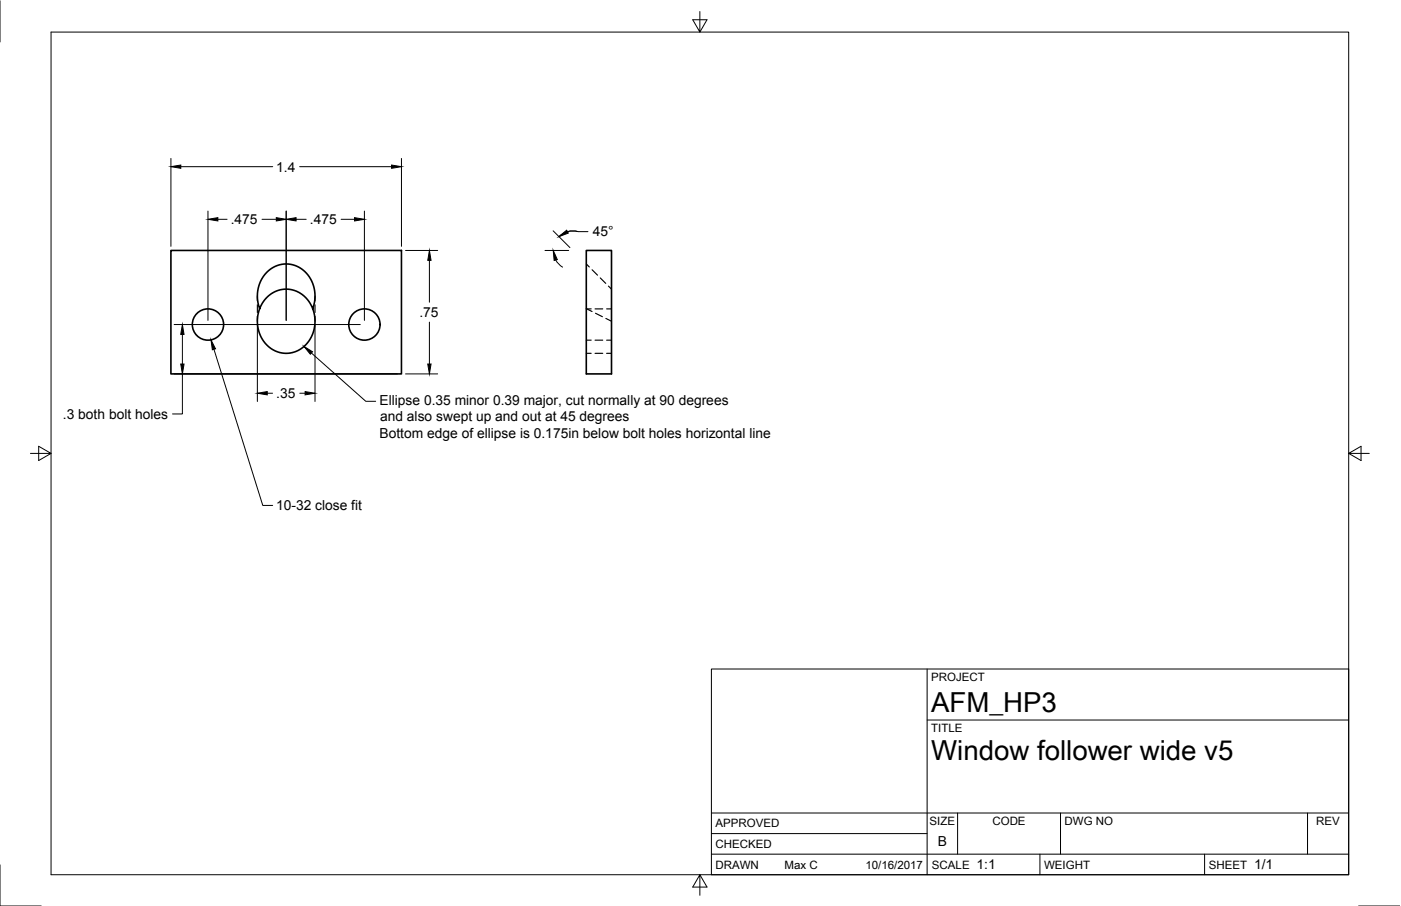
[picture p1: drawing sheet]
<svg xmlns="http://www.w3.org/2000/svg" width="432mm" height="279mm" viewBox="0 0 432 279" stroke-linecap="round" stroke-linejoin="round" font-family="sans-serif">
<!-- layer: Visible -->
<g fill="none" stroke="#000" stroke-width=".5">
<path d="M52.7 77.2h71v38.1h-71zM180.7 77.2h7.8v38.1h-7.8zM80 95.2l-.5 2.1-.2 2.4 .4 2.3 .9 2.2 1.2 1.8 1.7 1.5 2 1 2.1 .4 2-.1 2-.6 1.9-1.2 1.5-1.6 1.2-2 .7-2.3 .2-2.4-.3-2.2a4.2 4.2 0 0 1 .1-3.5v-3.6l-.5-1.8-.8-1.7-1-1.5-1.3-1.2-1.5-1-1.5-.5-1.7-.3-1.7 .1-1.6 .4-1.5 .8-1.4 1.1-1.2 1.4-.9 1.5-.6 1.8-.4 3.3 .7 3.4 1.4-2.5 1.9-1.9 2.3-1.2 2.5-.4 2.7 .4 2.3 1.2 1.9 1.9 1.4 2.5"/>
<circle cx="64.1" cy="100.1" r="4.8"/>
<circle cx="112.3" cy="100.1" r="4.8"/>
</g>
<!-- layer: Hidden -->
<g fill="none" stroke="#000" stroke-width=".35">
<path d="M79.3 91.3v1.5M79.3 94v2.4M79.3 97.6v1.5M97.1 91.3v1.5M97.1 94v2.4M97.1 97.6v1.5M180.7 95.2l1.8 .9M180.7 81.4l.9 .9M180.7 95.3h1.5M182.5 83.2l1.7 1.7M183.4 95.3h2.4M183.5 96.6l2.2 1.1"/>
<path d="M185 85.7l1.7 1.7M186.7 98.2l1.8 .9M187 95.3h1.5M187.5 88.2l1 1M180.7 109h1.5M180.7 104.9h1.5M183.4 109h2.4M183.4 104.9h2.4M187 109h1.5M187 104.9h1.5"/>
</g>
<!-- layer: Border -->
<path d="M0 .3v12.6M15.7 9.9h400v259.9h-400zM215.7 3.6v6.3l-2.2-3.8h4.4l-2.2 3.8M9.4 139.8h6.3l-3.8-2.2v4.4l3.8-2.2M415.7 139.8l3.8 2.2v-4.4l-3.8 2.2h6.3M0 266.7v12.7h12.7M215.7 269.8l2.2 3.8h-4.4l2.2-3.8v6.3M418.7 279.4h12.7" fill="none" stroke="#000" stroke-width=".31"/>
<!-- layer: Titleblock -->
<path d="M219.3 206.3h196.4v63.5h-196.4zM285.7 206.3v63.5M285.7 222h130M219.3 257.1h66.4M219.3 250.7h196.4M295.1 250.7v12.7M326.9 250.7v12.7M403 250.7v12.7M219.3 263.4h196.4M320.5 263.4v6.4M371.3 263.4v6.4" fill="none" stroke="#000" stroke-width=".31"/>
<!-- layer: Dimensions -->
<g fill="none" stroke="#000" stroke-width=".31">
<path d="M52.7 48.9v27.1M55.7 51.4h28.4M92.4 51.4h28.3M123.7 48.9v27.1M64.1 65.1v33.7M67.1 67.6h2.9M80.8 67.6h4.4M88.2 65.1v33.7M91.3 67.6h3.1M105.1 67.6h4.2M112.3 65.1v33.7M125 77.2h9.9"/>
<path d="M168 77.2h7.3M170.5 71.2l5.1 5.1M177.9 71.4l-1.5-.2-1.5 .2M181.2 71.4h-3a6 6 0 0 0-5.9 1.6M132.3 80.3v12.9M132.3 99.3v13M171.3 80.2l.9 1.2 1.2 1M53.7 100.1h57.3M53.7 115.3h68.8M56.2 115.3v12.4h-3M56.2 103.1v9.2M79.3 100.3v23.5"/>
<path d="M97.1 100.3v23.5M125 115.3h9.9M82.4 121.3h1.6M92.4 121.3h1.6"/>
</g>
<g fill="#000" stroke="#000" stroke-width=".31">
<path d="M52.7 51.4l3-.5v1zM120.7 50.9l3 .5-3 .5zM64.1 67.6l3-.5v1zM85.2 67.1l3 .5-3 .5zM88.2 67.6l3.1-.5v1zM109.3 67.1l3 .5-3 .5zM172.3 73l2.3-2 .6 .9zM132.3 77.2l.6 3.1h-1.1zM170.5 77.2l1.3 2.9-1 .2zM56.2 100.1l.5 3h-1zM55.7 112.3h1l-.5 3zM131.8 112.3h1.1l-.6 3z"/>
<path d="M79.3 121.3l3.1-.5v1zM94 120.8l3.1 .5-3.1 .5z"/>
</g>
<!-- layer: Annotations -->
<path d="M65 104.8l1.4 2.8-.9 .3zM93.7 106.8l2.6 1.7-.7 .7z" fill="#000" stroke="#000" stroke-width=".31"/>
<path d="M65.9 107.7l15.1 48.2h3M96 108.9l16.7 14.9h3.1" fill="none" stroke="#000" stroke-width=".31"/>
<g font-size="8.5">
<text x="287" y="219.5">AFM_HP3</text>
<text x="287" y="234.5">Window follower wide v5</text>
</g>
<g font-size="4.3">
<text x="85.1" y="52.9">1.4</text>
<text x="71.1" y="69.1">.475</text>
<text x="95.5" y="69.1">.475</text>
<text x="182.7" y="72.9">45°</text>
<text x="129.3" y="97.8">.75</text>
<text x="85.1" y="122.8">.35</text>
<text x="117" y="124.8">Ellipse 0.35 minor 0.39 major, cut normally at 90 degrees</text>
<text x="19.4" y="129.2">.3 both bolt holes</text>
<text x="117.2" y="129.9">and also swept up and out at 45 degrees</text>
<text x="117" y="135">Bottom edge of ellipse is 0.175in below bolt holes horizontal line</text>
<text x="85.1" y="157.4">10-32 close fit</text>
<text x="289" y="261">B</text>
<text x="301" y="268.1">1:1</text>
<text x="386.5" y="268.1">1/1</text>
</g>
<g font-size="3.5">
<text x="287" y="210.1">PROJECT</text>
<text x="287" y="225.9">TITLE</text>
<text x="220.5" y="255.2">APPROVED</text>
<text x="286.5" y="254.5">SIZE</text>
<text x="305.9" y="254.5">CODE</text>
<text x="328.1" y="254.5">DWG NO</text>
<text x="405.7" y="254.5">REV</text>
<text x="220.5" y="261.5">CHECKED</text>
<text x="220.5" y="267.9">DRAWN</text>
<text x="241.8" y="267.9">Max C</text>
<text x="266.7" y="267.9">10/16/2017</text>
<text x="287.2" y="267.9">SCALE</text>
<text x="321.8" y="267.9">WEIGHT</text>
<text x="372.5" y="267.9">SHEET</text>
</g>
</svg>
